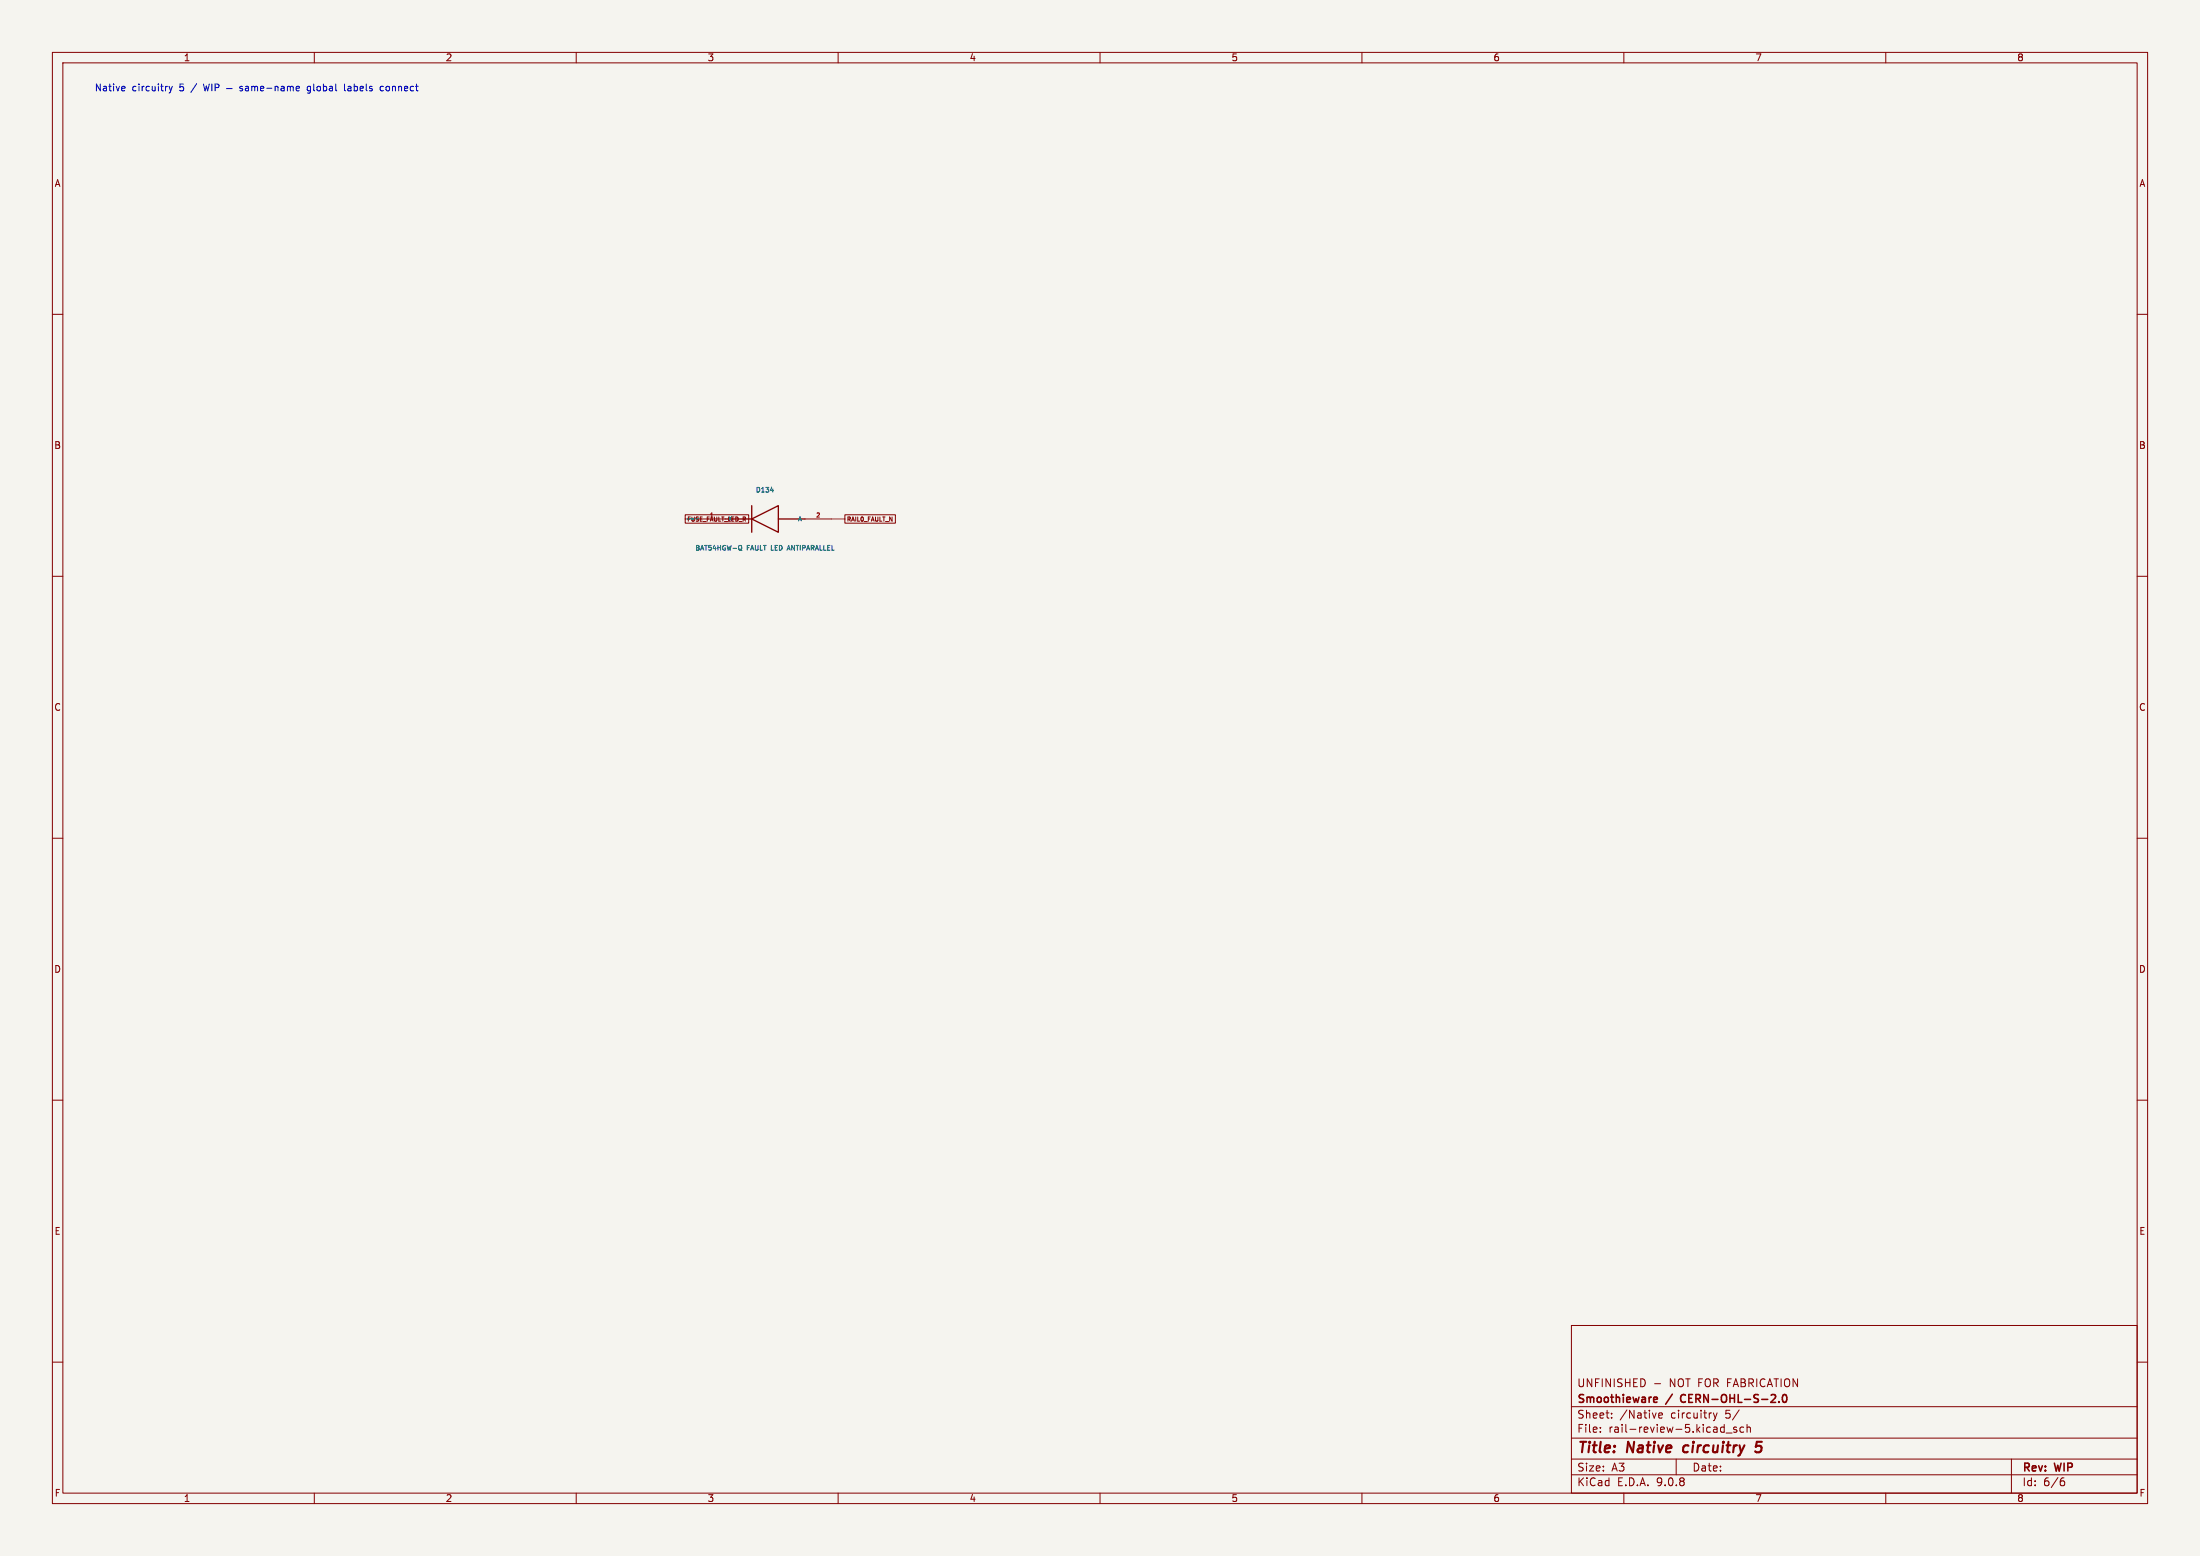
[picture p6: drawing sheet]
<svg xmlns="http://www.w3.org/2000/svg" width="420mm" height="297mm" viewBox="0 0 420 297" stroke-linecap="round" stroke-linejoin="round" font-family="sans-serif">
<path d="M0 0h420v297h-420z" fill="#f5f4ef" stroke="#f5f4ef" stroke-width=".19"/>
<g fill="none" stroke="#840000" stroke-width=".19">
<path d="M10 10h400v277h-400zM12 12h396v273h-396zM60 10v2M110 10v2M160 10v2M210 10v2M260 10v2M310 10v2M360 10v2M10 60h2M408 60h2M130.8 98.3h12.1v1.6h-12.1z"/>
<path d="M133.3 99.1h5.1M153.7 99.1h5M161.3 98.3h9.6v1.6h-9.6zM10 110h2M408 110h2M10 160h2M408 160h2M10 210h2M408 210h2M300 253h108v32h-108zM10 260h2M300 278.5h108"/>
<path d="M300 274.5h108M300 268.5h108M305.5 273.2v.2M305.5 272.5v.1M307.7 270.5v.2M307.7 269.8v.1M315.9 264.1h1.1M316.7 270.2l.7-.2-.1-.2-.4-.1-.2 .2v.7h.6M320 278.5v3M327.1 269.7l.3 1M327.4 270.7l-.3 .5M327.8 269.7l-.4 1"/>
<path d="M328.7 272.4l.5 .1M329.2 271.9v1.5M329.2 273.3l-.5 .1M329.5 273.5h1.2M331.5 272.5l-.3-.1-.3 .2 .1 .2 .5 .2v.3h-.6M332.9 272.5l-.5-.1-.2 .3 .1 .6h.6M333.5 272.5l.2-.1 .4 .1 .1 .9M333.5 271.9v1.5M384 278.5v6.5M408 260h2M60 285v2M110 285v2"/>
<path d="M160 285v2M210 285v2M260 285v2M300 281.5h108M310 285v2M360 285v2M393.6 282.7h.4l.2 .2-.1 .5-.5 .2M394 282.1l-.4 .1"/>
</g>
<path d="M321.5 276.1l-.2 .7 .3 .4M336.3 275.2h-.9l-.2 1 .3-.2 .6 .1 .2 .2-.2 .7-.3 .2h-.5l-.2-.2" fill="none" stroke="#840000" stroke-width=".4"/>
<path d="M315.9 266.7l.4 .1 .1 .2-.7 .2M316.3 267.6l-.4 .1M321 266.4l-.2 .4 .2 .7M338 267.7h1M338.9 266.3v.5M339.6 267.5v.2M340.4 266.3l.2-.1a.8 .8 0 0 1 .5 .7 .8 .8 0 0 1-.5 .8l-.2-.2-.1-.4z" fill="none" stroke="#840000" stroke-width=".3"/>
<path d="M138.4 99.1h5.1M143.5 99.1l5.1-2.6v5.1zM143.5 96.5v5.1M148.6 99.1h5.1" fill="none" stroke="#840000" stroke-width=".25"/>
<path d="M147.1 93.6h.6M141.2 104.1l.3 .1 .1 .2-.1 .5-.3 .1M141.2 104.8l.4 .3M150.3 104.8h.5M150.5 104.1l-.3 .9" fill="none" stroke="#006464" stroke-width=".19"/>
<path d="M130.8 99.1h2.5M158.7 99.1h2.6" fill="none" stroke="#009600" stroke-width=".19"/>
<g fill="none" stroke="#0000c2" stroke-width=".19">
<path d="M23.7 16.5l.2 .3-.7 .1M23.8 17.3h-.1M32.3 16.5l.3 .8M32.6 17.3l-.3 .5M32.9 16.5l-.3 .8M38.8 16l.3 1.3 .3-.9 .2 .9 .4-1.3M40.4 16v1.3M41.1 16.7h.6l.1-.2-.1-.3-.6-.2v1.3M43.2 16.9h1.1M46.3 16.5h-.3l-.2 .2v.1l.5 .2v.3h-.5M46.9 16.5h.5v.8M47.4 16.8h-.4l-.2 .2 .2 .3h.4"/>
<path d="M48.1 16.6l.3-.1 .2 .2M48.1 16.5v.8M48.6 16.7l.2-.2h.3l.1 .8M48.6 16.7v.6M49.7 16.9l.7-.1-.1-.3h-.4l-.2 .2 .1 .6h.5M50.9 16.8h1M52.5 16.6l.2-.1h.3l.1 .8M52.5 16.5v.8M53.7 16.5h.5l.1 .8M54.3 16.8h-.5l-.2 .2 .2 .3h.5M54.9 16.6l.3-.1 .2 .2M54.9 16.5v.8"/>
<path d="M55.4 16.7l.2-.2h.3l.1 .8M55.4 16.7v.6M56.5 16.9l.7-.1-.1-.3h-.4l-.2 .2 .1 .6h.5M58.7 17.7h.4M59.1 16.5h-.3l-.2 .2 .1 .5 .4 .1M65.8 16v1.2l.2 .1M66.4 16.9v.4M73.2 16.5h-.4l-.2 .2 .1 .6h.5"/>
</g>
<g font-size="2.8" fill="#840000">
<text x="301" y="277.9">Title:</text>
<text x="310.6" y="277.9">Native</text>
<text x="322.2" y="277.9">circuitry</text>
</g>
<g font-size="2.1" fill="#840000">
<text x="301" y="268.2">Smoothieware</text>
<text x="301" y="265">UNFINISHED</text>
<text x="318.2" y="268.2">/</text>
<text x="318.7" y="265">NOT FOR FABRICATION</text>
<text x="321.5" y="268.2">CERN-OHL-S-2.0</text>
<text x="301" y="273.7">File:</text>
<text x="301" y="271">Sheet:</text>
<text x="307.1" y="273.7">rail-review-5.kicad_sch</text>
<text x="309.2" y="271">/Native</text>
<text x="319" y="271">circuitry</text>
<text x="329.5" y="271">5/</text>
<text x="301" y="281.1">Size:</text>
<text x="307.6" y="281.1">A3</text>
<text x="323" y="281.1">Date:</text>
<text x="386" y="281.3">Rev:</text>
<text x="392.4" y="281.3">WIP</text>
<text x="301" y="283.9">KiCad</text>
<text x="308.7" y="283.9">E.D.A.</text>
<text x="316.3" y="283.9">9.0.8</text>
<text x="386" y="283.9">Id:</text>
<text x="390.1" y="283.9">6/6</text>
</g>
<g font-size="1.8" fill="#840000">
<text x="35" y="11.9">1</text>
<text x="85" y="11.9">2</text>
<text x="135" y="11.9">3</text>
<text x="185" y="11.9">4</text>
<text x="235" y="11.9">5</text>
<text x="285" y="11.9">6</text>
<text x="335" y="11.9">7</text>
<text x="385" y="11.9">8</text>
<text x="10.3" y="35.9">A</text>
<text x="408.3" y="35.9">A</text>
<text x="10.3" y="85.9">B</text>
<text x="408.2" y="85.9">B</text>
<text x="10.3" y="135.9">C</text>
<text x="408.2" y="135.9">C</text>
<text x="10.3" y="185.9">D</text>
<text x="408.2" y="185.9">D</text>
<text x="10.3" y="235.9">E</text>
<text x="408.3" y="235.9">E</text>
<text x="10.3" y="285.9">F</text>
<text x="35" y="286.9">1</text>
<text x="85" y="286.9">2</text>
<text x="135" y="286.9">3</text>
<text x="185" y="286.9">4</text>
<text x="235" y="286.9">5</text>
<text x="285" y="286.9">6</text>
<text x="335" y="286.9">7</text>
<text x="385" y="286.9">8</text>
<text x="408.3" y="285.9">F</text>
</g>
<g font-size="1.8" fill="#0000c2">
<text x="18" y="17.6">Native</text>
<text x="25.2" y="17.6">circuitry</text>
<text x="34.4" y="17.6">5</text>
<text x="36.8" y="17.6">/</text>
<text x="59.7" y="17.6">global</text>
<text x="66.9" y="17.6">labels</text>
<text x="74" y="17.6">connect</text>
</g>
<g font-size="1.3" fill="#006464">
<text x="144.2" y="94.2">D134</text>
<text x="132.6" y="105.3">BAT54HGW-Q</text>
<text x="142.6" y="105.3">FAULT</text>
<text x="147.5" y="105.3">LED</text>
<text x="150.9" y="105.3">ANTIPARALLEL</text>
</g>
<g font-size="1.1" fill="#840000">
<text x="131.1" y="99.7">FUSE_FAULT_LED_R</text>
<text x="138.9" y="99.7">K</text>
<text x="161.6" y="99.7">RAIL0_FAULT_N</text>
</g>
<g font-size="1.1" fill="#a90000">
<text x="135.4" y="98.8">1</text>
<text x="155.7" y="98.8">2</text>
</g>
<text font-size="1.1" fill="#006464" x="152.2" y="99.7">A</text>
</svg>
